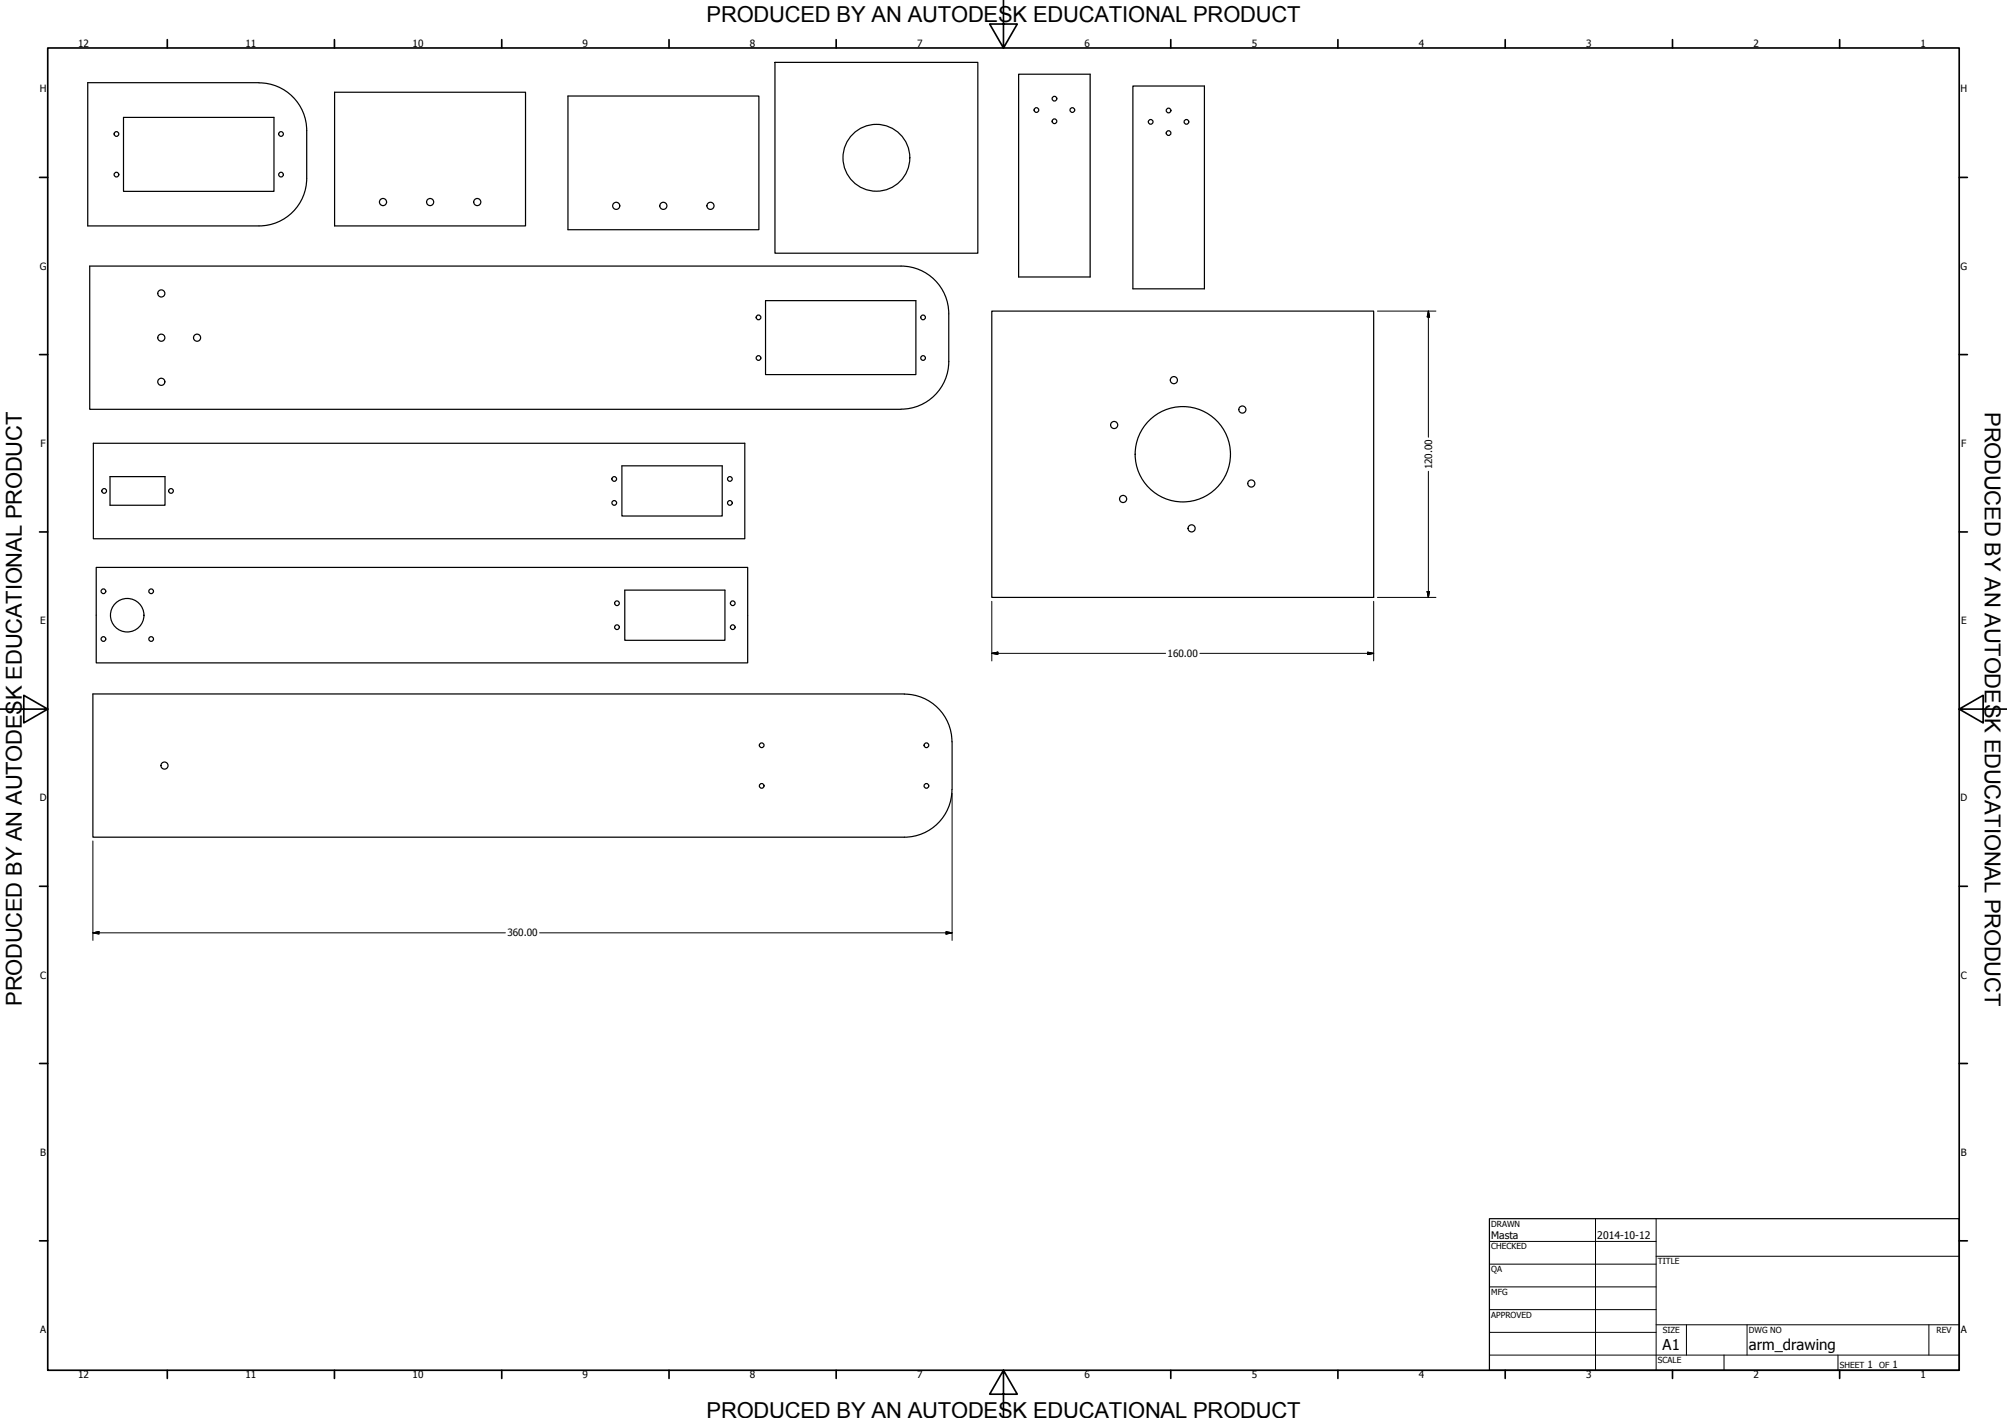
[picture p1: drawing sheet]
<svg xmlns="http://www.w3.org/2000/svg" width="841mm" height="594mm" viewBox="0 0 841 594" stroke-linecap="round" stroke-linejoin="round" font-family="sans-serif">
<!-- layer: Visible (ANSI) -->
<g fill="none" stroke="#000" stroke-width=".51">
<path d="M36.8 34.6l71.8 .1a20 20 0 0 1 19.9 20v20a20 20 0 0 1-20 20h-71.7zM140.2 38.6h80v56.1h-80zM324.7 26.1h85.1v80h-85.1zM426.8 31.1h30v84.9h-30zM474.7 36h30v85h-30zM51.8 49.2h63v31h-63zM238 40.2h80v56h-80zM320.8 126h63v30.9h-63zM415.6 130.3h160v120h-160zM377.6 171.4a20 20 0 0 0 20-19.9v-20.1a20 20 0 0 0-20-19.9h-340v60h340M39.1 185.7h273v40h-273zM46.1 199.7h23.1v12h-23.1z"/>
<path d="M260.6 195.2h42v21h-42zM40.3 237.7h273v40h-273zM261.8 247.2h42v21.1h-42zM379 290.7h-340.1v60h340a20.1 20.1 0 0 0 20.1-20l-.1-19.9a20 20 0 0 0-20-20"/>
<circle cx="48.8" cy="56.1" r=".98"/>
<circle cx="117.8" cy="56.1" r=".98"/>
<circle cx="434.3" cy="46.1" r=".98"/>
<circle cx="441.9" cy="41.3" r=".98"/>
<circle cx="441.9" cy="50.8" r=".98"/>
<circle cx="449.4" cy="46.1" r=".98"/>
<circle cx="482.2" cy="51.1" r=".98"/>
<circle cx="489.7" cy="46.3" r=".98"/>
<circle cx="489.7" cy="55.8" r=".98"/>
<circle cx="497.2" cy="51.1" r=".98"/>
<circle cx="48.8" cy="73.2" r=".98"/>
<circle cx="117.8" cy="73.2" r=".98"/>
<circle cx="367.3" cy="66.1" r="14"/>
<circle cx="160.5" cy="84.6" r="1.49"/>
<circle cx="180.2" cy="84.6" r="1.49"/>
<circle cx="200" cy="84.6" r="1.49"/>
<circle cx="258.2" cy="86.2" r="1.49"/>
<circle cx="278" cy="86.2" r="1.49"/>
<circle cx="297.7" cy="86.2" r="1.49"/>
<circle cx="67.6" cy="122.9" r="1.49"/>
<circle cx="317.8" cy="133" r=".98"/>
<circle cx="386.8" cy="133" r=".98"/>
<circle cx="67.6" cy="160" r="1.49"/>
<circle cx="67.6" cy="141.5" r="1.49"/>
<circle cx="82.6" cy="141.5" r="1.49"/>
<circle cx="317.8" cy="150" r=".98"/>
<circle cx="386.8" cy="150" r=".98"/>
<circle cx="491.9" cy="159.3" r="1.49"/>
<circle cx="466.9" cy="178.1" r="1.49"/>
<circle cx="520.6" cy="171.6" r="1.49"/>
<circle cx="495.7" cy="190.3" r="20"/>
<circle cx="43.7" cy="205.7" r=".98"/>
<circle cx="71.7" cy="205.7" r=".98"/>
<circle cx="257.4" cy="210.7" r=".98"/>
<circle cx="257.4" cy="200.7" r=".98"/>
<circle cx="305.8" cy="210.7" r=".98"/>
<circle cx="305.8" cy="200.7" r=".98"/>
<circle cx="470.6" cy="209" r="1.49"/>
<circle cx="524.4" cy="202.6" r="1.49"/>
<circle cx="499.3" cy="221.4" r="1.49"/>
<circle cx="43.3" cy="247.7" r=".98"/>
<circle cx="53.3" cy="257.7" r="7"/>
<circle cx="63.3" cy="247.7" r=".98"/>
<circle cx="258.5" cy="252.7" r=".98"/>
<circle cx="307.1" cy="252.7" r=".98"/>
<circle cx="43.3" cy="267.7" r=".98"/>
<circle cx="63.3" cy="267.7" r=".98"/>
<circle cx="258.5" cy="262.8" r=".98"/>
<circle cx="307.1" cy="262.8" r=".98"/>
<circle cx="319.2" cy="312.2" r=".98"/>
<circle cx="388.2" cy="312.2" r=".98"/>
<circle cx="68.9" cy="320.7" r="1.49"/>
<circle cx="319.2" cy="329.3" r=".98"/>
<circle cx="388.2" cy="329.3" r=".98"/>
</g>
<!-- layer: Border (ANSI) -->
<g fill="none" stroke="#000" stroke-width=".7">
<path d="M70.1 16.6v3.5M140.1 16.6v3.5M210.2 16.6v3.5M280.4 16.6v3.5M350.4 16.6v3.5M420.5 .1v20l-5.8-10h11.6l-5.8 10M490.6 16.6v3.5M560.6 16.6v3.5M630.7 16.6v3.5M700.8 16.6v3.5M770.9 16.6v3.5M20 20.1h801v554h-801z"/>
<path d="M16.6 74.3h3.4M821 74.3h3.4M16.6 148.6h3.4M821 148.6h3.4M16.6 222.9h3.4M821 222.9h3.4M0 297.1h20l-10-5.8v11.6l10-5.8M821 297.1l10 5.8v-11.6l-10 5.8h20M16.6 371.3h3.4M821 371.3h3.4M16.6 445.6h3.4M821 445.6h3.4"/>
<path d="M16.6 519.8h3.4M821 519.8h3.4M70.1 574.1v3.4M140.1 574.1v3.4M210.2 574.1v3.4M280.4 574.1v3.4M350.4 574.1v3.4M420.5 574.1l5.8 10h-11.6l5.8-10v20M490.6 574.1v3.4M560.6 574.1v3.4M630.7 574.1v3.4M700.8 574.1v3.4"/>
<path d="M770.9 574.1v3.4"/>
</g>
<!-- layer: Title (ANSI) -->
<g fill="none" stroke="#000" stroke-width=".42">
<path d="M668.6 510.6v63.5M694 510.6v63.5M624.1 520.1h69.9M624.1 529.6h69.9M624.1 539.2h69.9M694 526.3h127M624.1 548.7h69.9M624.1 558.2h69.9M694 555h127M706.7 555v12.7M732.1 555v12.7M808.3 555v12.7"/>
<path d="M624.1 567.7h196.9M722.4 567.7v6.4M770.2 567.7v6.4"/>
</g>
<path d="M624.1 510.6h196.9v63.5h-196.9z" fill="none" stroke="#000" stroke-width=".51"/>
<!-- layer: Dimension (ANSI) -->
<g fill="none" stroke="#000" stroke-width=".42">
<path d="M577.2 130.3h24.5M598.6 130.3l.5 2.5h-1.1zM598.6 130.3v52.9M598.6 197.5v52.8M415.6 251.9v25M575.6 251.9v25M577.2 250.3h24.5M598 247.8h1.1l-.5 2.5zM415.6 273.7l2.5-.5v1zM415.6 273.7h72.8M502.8 273.7h72.8M573.1 273.2l2.5 .5-2.5 .5z"/>
<path d="M399 332.3v61.7M38.9 352.3v41.7M38.9 390.8l2.6-.5v1zM38.9 390.8h172.9M226.1 390.8h172.9M396.4 390.3l2.6 .5-2.6 .5z"/>
</g>
<path d="M598.6 130.3l.5 2.5zM598.6 130.3l.5 2.5h-1.1zM598 247.8l.6 2.5zM598 247.8h1.1l-.5 2.5zM415.6 273.7l2.5-.5zM415.6 273.7l2.5-.5v1zM573.1 274.2l2.5-.5zM573.1 273.2l2.5 .5-2.5 .5zM38.9 390.8l2.6-.5zM38.9 390.8l2.6-.5v1zM396.4 391.3l2.6-.5zM396.4 390.3l2.6 .5-2.6 .5z" fill="#000" stroke="#000" stroke-width=".42"/>
<g font-size="9.2">
<text x="296.1" y="9.3">PRODUCED BY AN AUTODESK EDUCATIONAL PRODUCT</text>
<text x="831.8" y="172.7" transform="rotate(90 831.8 172.7)">PRODUCED BY AN AUTODESK EDUCATIONAL PRODUCT</text>
<text x="9.2" y="421.5" transform="rotate(-90 9.2 421.5)">PRODUCED BY AN AUTODESK EDUCATIONAL PRODUCT</text>
<text x="296.1" y="594.1">PRODUCED BY AN AUTODESK EDUCATIONAL PRODUCT</text>
</g>
<g font-size="6.3">
<text x="696.7" y="565.6">A1</text>
<text x="732.9" y="565.7">arm_drawing</text>
</g>
<g font-size="4.4">
<text x="624.9" y="519.3">Masta</text>
<text x="669.4" y="519.3">2014-10-12</text>
</g>
<g font-size="4.2">
<text x="32.8" y="19.7">12</text>
<text x="102.8" y="19.7">11</text>
<text x="172.9" y="19.7">10</text>
<text x="244.2" y="19.7">9</text>
<text x="314.3" y="19.7">8</text>
<text x="384.3" y="19.7">7</text>
<text x="454.4" y="19.7">6</text>
<text x="524.5" y="19.7">5</text>
<text x="594.6" y="19.7">4</text>
<text x="664.7" y="19.7">3</text>
<text x="734.8" y="19.7">2</text>
<text x="804.8" y="19.7">1</text>
<text x="16.6" y="38.7">H</text>
<text x="821.5" y="38.7">H</text>
<text x="16.7" y="113">G</text>
<text x="821.5" y="113">G</text>
<text x="17" y="187.2">F</text>
<text x="821.8" y="187.2">F</text>
<text x="600.1" y="196.7" transform="rotate(-90 600.1 196.7)">120.00</text>
<text x="16.9" y="261.5">E</text>
<text x="821.8" y="261.5">E</text>
<text x="489.3" y="275.2">160.00</text>
<text x="16.6" y="335.7">D</text>
<text x="821.5" y="335.7">D</text>
<text x="212.6" y="392.3">360.00</text>
<text x="16.8" y="410">C</text>
<text x="821.7" y="410">C</text>
<text x="16.8" y="484.2">B</text>
<text x="821.7" y="484.2">B</text>
<text x="16.8" y="558.5">A</text>
<text x="821.6" y="558.5">A</text>
<text x="782.5" y="573.2">1</text>
<text x="793.1" y="573.2">1</text>
<text x="32.8" y="577.5">12</text>
<text x="102.8" y="577.5">11</text>
<text x="172.9" y="577.5">10</text>
<text x="244.2" y="577.5">9</text>
<text x="314.3" y="577.5">8</text>
<text x="384.3" y="577.5">7</text>
<text x="454.4" y="577.5">6</text>
<text x="524.5" y="577.5">5</text>
<text x="594.6" y="577.5">4</text>
<text x="664.7" y="577.5">3</text>
<text x="734.8" y="577.5">2</text>
<text x="804.8" y="577.5">1</text>
</g>
<g font-size="3.5">
<text x="624.9" y="513.9">DRAWN</text>
<text x="624.9" y="523.5">CHECKED</text>
<text x="624.9" y="533">QA</text>
<text x="694.8" y="529.6">TITLE</text>
<text x="624.9" y="542.5">MFG</text>
<text x="624.9" y="552">APPROVED</text>
<text x="696.8" y="558.4">SIZE</text>
<text x="732.9" y="558.4">DWG NO</text>
<text x="811.5" y="558.3">REV</text>
<text x="694.8" y="571.1">SCALE</text>
<text x="771" y="573.2">SHEET</text>
<text x="787.5" y="573.2">OF</text>
</g>
</svg>
